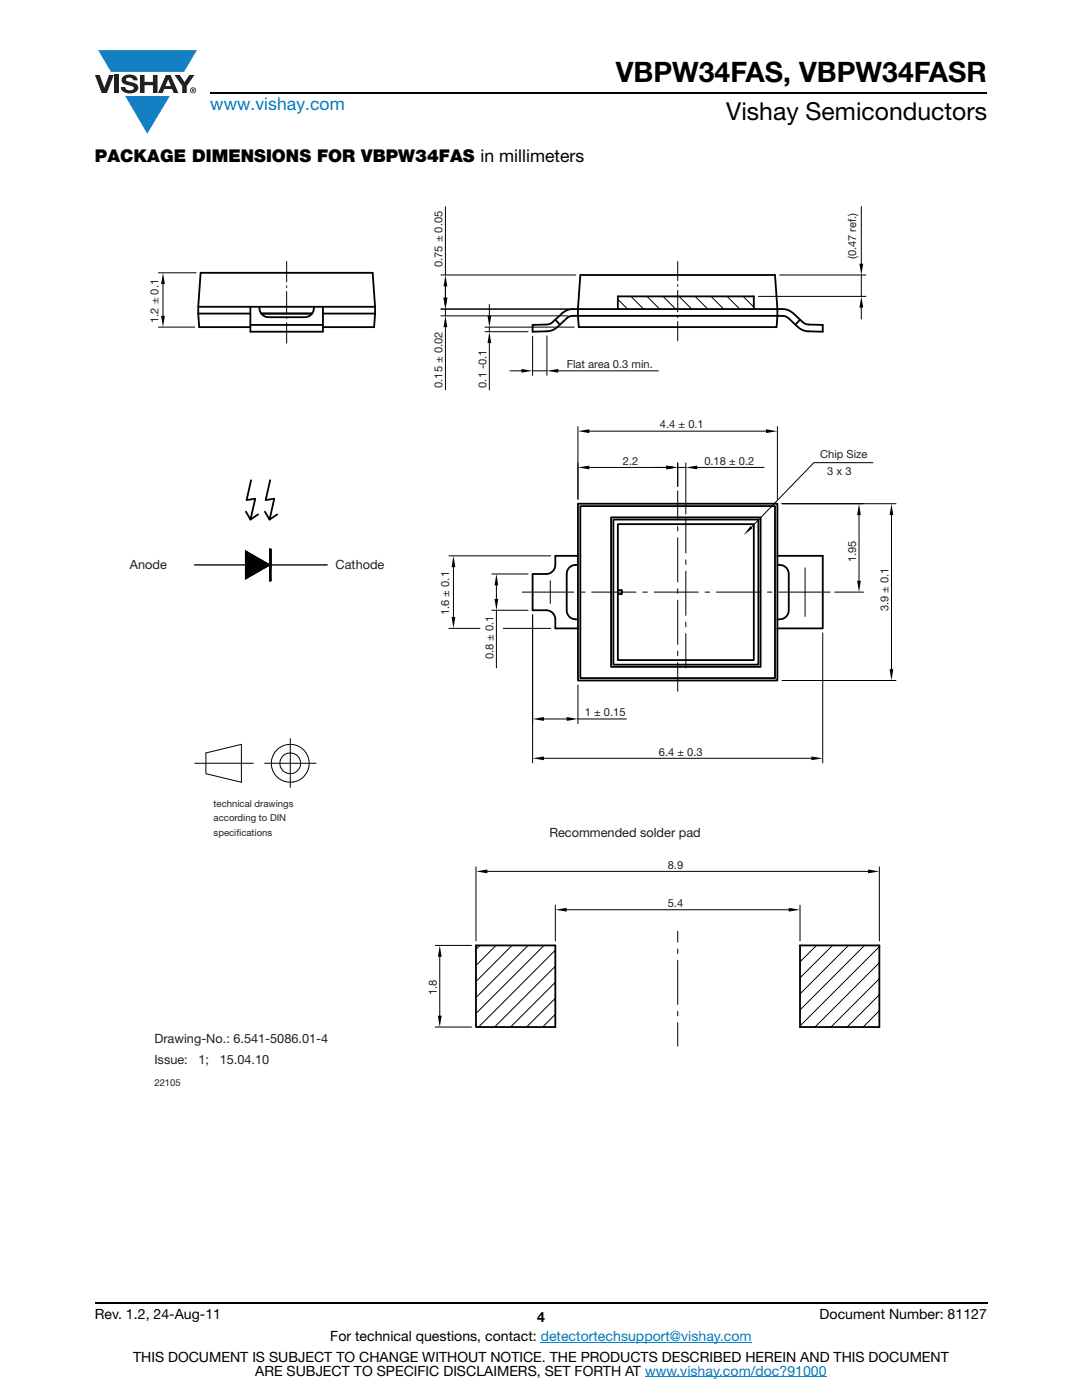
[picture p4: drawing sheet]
<svg xmlns="http://www.w3.org/2000/svg" width="216mm" height="279mm" viewBox="0 0 216 279" stroke-linecap="round" stroke-linejoin="round" font-family="sans-serif">
<g fill="#147fc3">
<path d="M19.6 10h19.7l-2.6 4.3h-1.1h-13.5z"/>
<path d="M25 19.2h8.9l-4.5 7.5z"/>
</g>
<g fill="#231f20">
<path d="M18.9 15h1l.9 2.5 1-2.5h.9l-1.4 3.6h-1z"/>
<path d="M22.9 15h.9v3.6h-.9z"/>
<path d="M24.6 15.3a2.1 2.1 0 0 1 2.8 .3l.1 .4h-.9a.79 .79 0 0 0-.7-.5 .79 .79 0 0 0-.8 .4l.3 .3 1 .2a1.08 1.08 0 0 1 1.2 1 1.08 1.08 0 0 1-1.1 1.2 1.73 1.73 0 0 1-2.4-1.2h.9a.96 .96 0 0 0 .8 .6 .96 .96 0 0 0 .9-.4 1.31 1.31 0 0 0-1.2-.6 1.03 1.03 0 0 1-1.1-.6 1.03 1.03 0 0 1 .2-1.1z"/>
<path d="M27.9 15h.9v1.3h1.7v-1.3h.9v3.6h-.9v-1.6h-1.7v1.6h-.9z"/>
<path d="M34.8 15h1.1l.9 1.4 1-1.4h1l-1.5 2.2v1.4h-.9v-1.4z"/>
<path d="M33.6 15.9l.5 1.3h-1.1zM33.1 15l-1.6 3.6h1l.3-.8h1.5l.3 .8h1l-1.6-3.6z"/>
<path d="M38.1 18a.46 .46 0 0 1 .9 0 .46 .46 0 0 1-.9 0zM37.9 18a.6 .6 0 0 0 1.2 0 .6 .6 0 0 0-1.2 0z"/>
<path d="M38.4 17.8h.2v.2h-.2zM38.3 17.7v.7h.1v-.3l.4 .3-.2-.3 .2-.2-.1-.2z"/>
</g>
<path d="M42 18.6h155M18.9 260h178.1" fill="none" stroke="#000" stroke-width=".36"/>
<path d="M107.9 267.9h42.1M128.7 274.8h36.3" fill="none" stroke="#007ec4" stroke-width=".2"/>
<path d="M25.9 41.1h153v176.1h-153z" fill="#fff"/>
<g fill="none" stroke="#000" stroke-width=".36">
<path d="M39.6 62.6h10.4M39.6 62.6l.4-8.2h34.4l.4 8.2M39.6 62.6l.1 2.7h10.3M39.6 61.2h35.2M50 61.2v5h14.4v-5M50 64.8h14.4M51.8 61.2a1.84 1.84 0 0 0 1.8 2.1h7.2a1.84 1.84 0 0 0 1.8-2.1M52.1 62.6h10.2M64.4 62.6h10.4M74.8 62.6l-.2 2.7h-10.2M110.8 63.8l.9 1M115.3 61.7l.5-6.8h38.8l.5 6.8a3.7 3.7 0 0 1 3.2 .8l1.9 1.8"/>
<path d="M115.3 61.7h39.8v1.3l-.1 2.3h-39.5zM115.3 61.7a3.7 3.7 0 0 0-3.1 .8l-2.5 2.1-3.4 .2v1.4l3.7-.2 1.2-.7 2.2-2 .9-.3 42.2 .1 .6 .2 2.1 2 1.2 .7 3.8 .2v-1.4l-3.2-.1-.8-.4M123.3 61.7v-2.6h27.1v2.6M159.6 63.8l-.9 1M50.1 95.8l-.9 4 1.7-.3-.9 4.2-.9-1.6M53.9 95.8l-.9 4 1.7-.3-.9 4.2-.9-1.6M51.5 102.7l-1.5 1M53.9 109.5v6.5M55.3 102.7l-1.5 1M115.3 100.5h39.8v35.3h-39.8zM115.3 110.9h-4.5a3.7 3.7 0 0 1-.4 3 1.79 1.79 0 0 1-1.4 .7h-2.7v7.2h2.7a1.81 1.81 0 0 1 1.8 1.8v1.8h4.5M115.3 112.7a1.87 1.87 0 0 0-2.2 1.9v7.2a1.87 1.87 0 0 0 2.2 1.8"/>
<path d="M115.8 101h38.8v34.3h-38.8zM121.9 103.3h29.9v29.8h-29.9zM122.4 103.7h28.9v28.9h-28.9zM123.3 117.8h.8v.8h-.8M123.3 104.6h27.1v27.1h-27.1zM155.1 112.7a1.89 1.89 0 0 1 2.3 1.9v7.2a1.89 1.89 0 0 1-2.3 1.8M155.1 110.9h9.1v14.5h-9.1M95 188.7h15.8v16.3h-15.8zM159.6 188.7h15.9v16.3h-15.9z"/>
</g>
<g fill="none" stroke="#000" stroke-width=".2">
<path d="M31.6 54.4h7.5M32.5 56.7v6.3M57.2 52.2v4.1M57.2 57v.4M57.2 58.2v4.3M88 54.9h26.9M88.9 41.3v13.6M88.9 57.1v2.3M123.3 59.7l1.9 2M125.9 59.2l2.5 2.5M129.1 59.2l2.5 2.5M132.3 59.2l2.5 2.5"/>
<path d="M135.2 52.2v3.8M135.2 56.8v.3M135.2 57.9v4.3M135.5 59.2l2.5 2.5M138.7 59.2l2.5 2.5M141.9 59.2l2.5 2.5M145.1 59.2l2.5 2.5M148.3 59.2l2.1 2.1M151.3 59.2h21.5M155.6 54.9h17.2M171.9 41.2v11.4M171.9 54.9v4.3"/>
<path d="M31.6 65.3h7.3M57.2 63.3v.3M57.2 64.4v4.1M88 61.7h26.4M88 63h25.4M88.9 61.7v1.3M88.9 65.3v12.5M96.7 66.2h8.7M96.7 65.3h17.9M97.6 60.8v2.2M97.6 65.3v.9M97.6 68.5v9.3"/>
<path d="M101.8 74h2.2M106.3 67.1v7.8M106.3 74h2.8M109.1 67v7.9M111.4 74h20M135.2 63v.4M135.2 64.2v3.8M171.9 61.4v2.3M115.3 85.1v14.5M117.6 93.3h15.4M117.6 86h35.3M135.2 92.4v4.7"/>
<path d="M135.2 93.3h1.6M135.2 98v5.7M136.8 92.4v10.2M139.1 93.3h13.4M155.1 85.1v14.5M174.2 92.3h-11.8l-12.4 12.9M49 110.1l3.4 3.5M49 109.9l3.6 3.6M49 111.3l.9-.9 2.9 3M49 112l2.2 2.3 2-2M49 111.3l2.7 2.7 1.6-1.6M49 110.3l3.3 3.3"/>
<path d="M49 110.5l3.2 3.2M49 110.7l3.1 3.1M49 110.9l2.9 2.9M49 111.1l2.8 2.8M49 111.5l2.6 2.6M49 111.7l2.5 2.4M49 111.8l2.3 2.4M49 112.2l2.1 2.1M49 112.4l2 2M49 112.6l1.9 1.9M49 112.8l1.7 1.7M49 113l1.6 1.6"/>
<path d="M49 113.2l1.5 1.5M49 113.4l1.4 1.4M49 113.6l1.2 1.2M49 113.8l1.1 1.1M49 114l1 1M49 114.3l.8 .8M49 114.5l.6 .7M49 114.7l.5 .6M49 114.9l.4 .4M49 115.1l.3 .3M49 115.3l.1 .2M49 115.5h.1"/>
<path d="M49 109.9l4.9 2.8-4.9 2.9zM49 110h.1M49.1 110l-.1 .2M49.3 110.1l-.3 .3M49.4 110.2l-.4 .4M49.4 110.2l3.3 3.2M49.5 110.2l-.5 .6M49.6 110.3l-.6 .6M49.8 110.4l-.8 .7M50 110.5l-1 1M50.1 110.6l-1.1 1.1M50.2 110.7l-1.2 1.2"/>
<path d="M50.3 110.7l2.6 2.6M50.4 110.7l-1.4 1.4M50.5 110.8l-1.5 1.5M50.6 110.9l-1.6 1.6M50.7 110.9l-1.7 1.8M50.8 111l2.2 2.2 .6-.6M50.9 111l-1.9 1.9M51 111.1l-2 2M51.1 111.1l-2.1 2.2M51.2 111.2l-2.2 2.2M51.2 111.2l2 2M51.3 111.3l-2.3 2.3"/>
<path d="M51.4 111.3l-2.4 2.5M51.6 111.4l-2.6 2.6M51.8 111.6l-2.8 2.8M51.9 111.6l-2.9 3M52.1 111.7l-3.1 3.1M52.2 111.7l1.2 1.3M52.2 111.8l-3.2 3.2M52.3 111.8l-3.3 3.4M52.4 111.9l-3.4 3.5M52.6 112l-3.6 3.6M52.6 112l.9 .9 .3-.2M52.7 112.1l-3.3 3.2"/>
<path d="M52.8 112.1l-2.9 2.9-.9-.9M52.9 112.2l-2.6 2.6M53 112.3l-2.2 2.2M53.1 112.3l.5 .6M53.3 113.1l-1.6-1.6-2.7 2.7M53.4 112.5l-1.2 1.2M53.8 112.8l-.3-.3-.9 1M89.6 110.9h20.3M90.5 113.2v9.9M98.1 114.6h7.3M99.1 116.8v2.7M104.2 118.2h10.3"/>
<path d="M109.8 115.9v4.5M115.8 118.2h.9M118.1 118.2h8.8M128.3 118.2h.9M130.5 118.2h8.8M135.2 105.1v.9M135.2 107.3v8.9M135.2 117.5v.9M135.2 119.8v8.8M136.9 103.5v6.9M136.9 111.7v.9M136.9 114v8.8"/>
<path d="M140.7 118.2h.9M143 118.2h8.8M153.1 118.2h.9M155.4 118.2h10.2M156 100.5h22.8M160.6 113.3v9.7M166.5 118.2h5.8M171.4 102.8v13.1M177.9 102.8v30.7M89.6 125.4h6.2M98.1 121.8h7.3M99.1 121.8v11.5"/>
<path d="M100.4 125.4h9.5M106.3 122.7v29.5M115.3 136.7v7.7M135.2 129.9v1M135.2 132.2v5.8M136.9 124.2v.9M136.9 126.4v6.9M156 135.8h22.8M164.2 126.3v25.9M38.9 152.3h11.6M41.1 150.3l7.1-1.7v7.5l-7.1-1.7zM52.8 152.3h10.3"/>
<path d="M57.9 147.4v9.7M108.5 151.3h53.4M108.5 143.5h4.6M115.3 143.5h9.7M95 173v14.8M97.2 173.9h76M175.5 173v14.8M86.9 188.7h7.2M87.8 190.9v11.8M95.8 188.7l-.8 .8M99 188.7l-4 4M102.2 188.7l-7.2 7.2"/>
<path d="M105.4 188.7l-10.4 10.4M108.6 188.7l-13.6 13.6M110.8 199.2l-5.7 5.8M110.8 192.8l-12.1 12.2M110.8 196l-8.9 9M110.8 189.6l-15.3 15.4M110.8 180.6v7.2M113.1 181.6h44.3M135.2 185.9v2.1M135.2 189.4v.9M135.2 191.7v8.8M159.6 180.6v7.2"/>
<path d="M159.7 188.7l-.1 .1M162.9 188.7l-3.3 3.3M166.1 188.7l-6.5 6.5M169.3 188.7l-9.7 9.7M172.5 188.7l-12.9 12.9M175.5 198.5l-6.5 6.5M175.5 195.3l-9.7 9.7M175.5 192.1l-12.9 12.9M175.5 188.9l-15.9 15.9M86.9 205h7.2M110.8 202.4l-2.5 2.6M135.2 201.8v.9"/>
<path d="M135.2 204.1v4.7M175.5 204.9l-.1 .1M175.5 201.7l-3.3 3.3"/>
<circle cx="57.9" cy="152.3" r="3.8"/>
<circle cx="57.9" cy="152.3" r="2.08"/>
</g>
<path d="M38.8 112.7h26.5" fill="none" stroke="#000" stroke-width=".27"/>
<path d="M54.1 109.5v6.5" fill="none" stroke="#000" stroke-width=".4"/>
<g fill="#000">
<path d="M32.5 54.4l.4 2.3h-.8zM88.5 59.4h.8l-.4 2.3zM88.9 54.9l.4 2.3h-.8zM171.5 52.6h.7l-.3 2.3zM32.1 63h.8l-.4 2.3zM88.9 63l.4 2.3h-.8zM97.3 63h.7l-.4 2.3zM97.6 66.2l.4 2.3h-.7zM104 73.6l2.3 .4-2.3 .4zM109.1 74l2.3-.4v.8zM171.9 59.1l.3 2.3h-.7zM115.3 93.3l2.3-.4v.8z"/>
<path d="M115.3 86l2.3-.3v.7zM133 92.9l2.2 .4-2.2 .4zM136.9 93.3l2.2-.4v.8zM152.9 85.7l2.2 .3-2.2 .4zM90.5 110.9l.4 2.3h-.8zM99.1 114.5l.3 2.3h-.7zM98.7 119.5h.7l-.3 2.3zM149.7 105l.5 .4-1.8 1.4zM171 115.9h.8l-.4 2.3zM171.4 100.5l.4 2.3h-.8zM177.9 100.5l.3 2.3h-.7zM90.1 123.1h.8l-.4 2.3z"/>
<path d="M177.5 133.5h.7l-.3 2.3zM106.3 143.5l2.2-.4v.8zM106.3 151.3l2.2-.3v.7zM113.1 143.1l2.2 .4-2.2 .4zM161.9 151l2.3 .3-2.3 .4zM95 173.9l2.2-.4v.8zM173.2 173.5l2.3 .4-2.3 .4zM87.7 188.7l.4 2.2h-.7zM110.8 181.6l2.3-.4v.7zM157.4 181.2l2.2 .4-2.2 .3zM87.4 202.7h.7l-.4 2.3z"/>
</g>
<text font-size="5.6" x="122.9" y="16.4">VBPW34FAS, VBPW34FASR</text>
<text font-size="4.9" x="144.9" y="24">Vishay Semiconductors</text>
<text font-size="3.5" fill="#007ec4" x="42" y="21.9">www.vishay.com</text>
<text font-size="3.5" x="18.9" y="32.3">PACKAGE DIMENSIONS FOR VBPW34FAS in millimeters</text>
<g font-size="2.8">
<text x="18.9" y="263.3">Rev. 1.2, 24-Aug-11</text>
<text x="107.2" y="263.8">4</text>
<text x="163.6" y="263.3">Document Number: 81127</text>
<text x="65.9" y="267.7">For technical questions, contact: detectortechsupport@vishay.com</text>
<text x="26.5" y="271.7">THIS DOCUMENT IS SUBJECT TO CHANGE WITHOUT NOTICE. THE PRODUCTS DESCRIBED HEREIN AND THIS DOCUMENT</text>
<text x="50.9" y="274.6">ARE SUBJECT TO SPECIFIC DISCLAIMERS, SET FORTH AT www.vishay.com/doc?91000</text>
</g>
<g font-size="2.5" fill="#231f20">
<text x="25.9" y="113.6">Anode</text>
<text x="67" y="113.5">Cathode</text>
<text x="109.6" y="167.1">Recommended solder pad</text>
<text x="30.8" y="208.1">Drawing-No.: 6.541-5086.01-4</text>
<text x="30.8" y="212.3">Issue:</text>
<text x="39.6" y="212.3">1;</text>
<text x="43.8" y="212.3">15.04.10</text>
</g>
<g font-size="2.2" fill="#231f20">
<text x="88.3" y="53.3" transform="rotate(-90 88.3 53.3)">0.75 ± 0.05</text>
<text x="170.9" y="51.7" transform="rotate(-90 170.9 51.7)">(0.47 ref.)</text>
<text x="31.6" y="64.5" transform="rotate(-90 31.6 64.5)">1.2 ± 0.1</text>
<text x="88.3" y="77.4" transform="rotate(-90 88.3 77.4)">0.15 ± 0.02</text>
<text x="97.1" y="77.4" transform="rotate(-90 97.1 77.4)">0.1 -0.1</text>
<text x="113.1" y="73.4">Flat area 0.3 min.</text>
<text x="131.7" y="85.5">4.4 ± 0.1</text>
<text x="124.3" y="92.8">2.2</text>
<text x="140.5" y="92.7">0.18 ± 0.2</text>
<text x="163.7" y="91.3">Chip Size</text>
<text x="165.1" y="94.9">3 x 3</text>
<text x="170.8" y="112.2" transform="rotate(-90 170.8 112.2)">1.95</text>
<text x="89.6" y="122.8" transform="rotate(-90 89.6 122.8)">1.6 ± 0.1</text>
<text x="177.3" y="122" transform="rotate(-90 177.3 122)">3.9 ± 0.1</text>
<text x="98.5" y="131.6" transform="rotate(-90 98.5 131.6)">0.8 ± 0.1</text>
<text x="116.7" y="142.9">1 ± 0.15</text>
<text x="131.5" y="150.8">6.4 ± 0.3</text>
<text x="133.2" y="173.4">8.9</text>
<text x="133.2" y="181">5.4</text>
<text x="87.2" y="198.6" transform="rotate(-90 87.2 198.6)">1.8</text>
</g>
<g font-size="1.9" fill="#231f20">
<text x="42.6" y="161">technical drawings</text>
<text x="42.6" y="166.8">specif</text>
<text x="42.6" y="163.9">according to DIN</text>
<text x="47.2" y="166.8">ications</text>
<text x="30.8" y="216.8">22105</text>
</g>
</svg>
